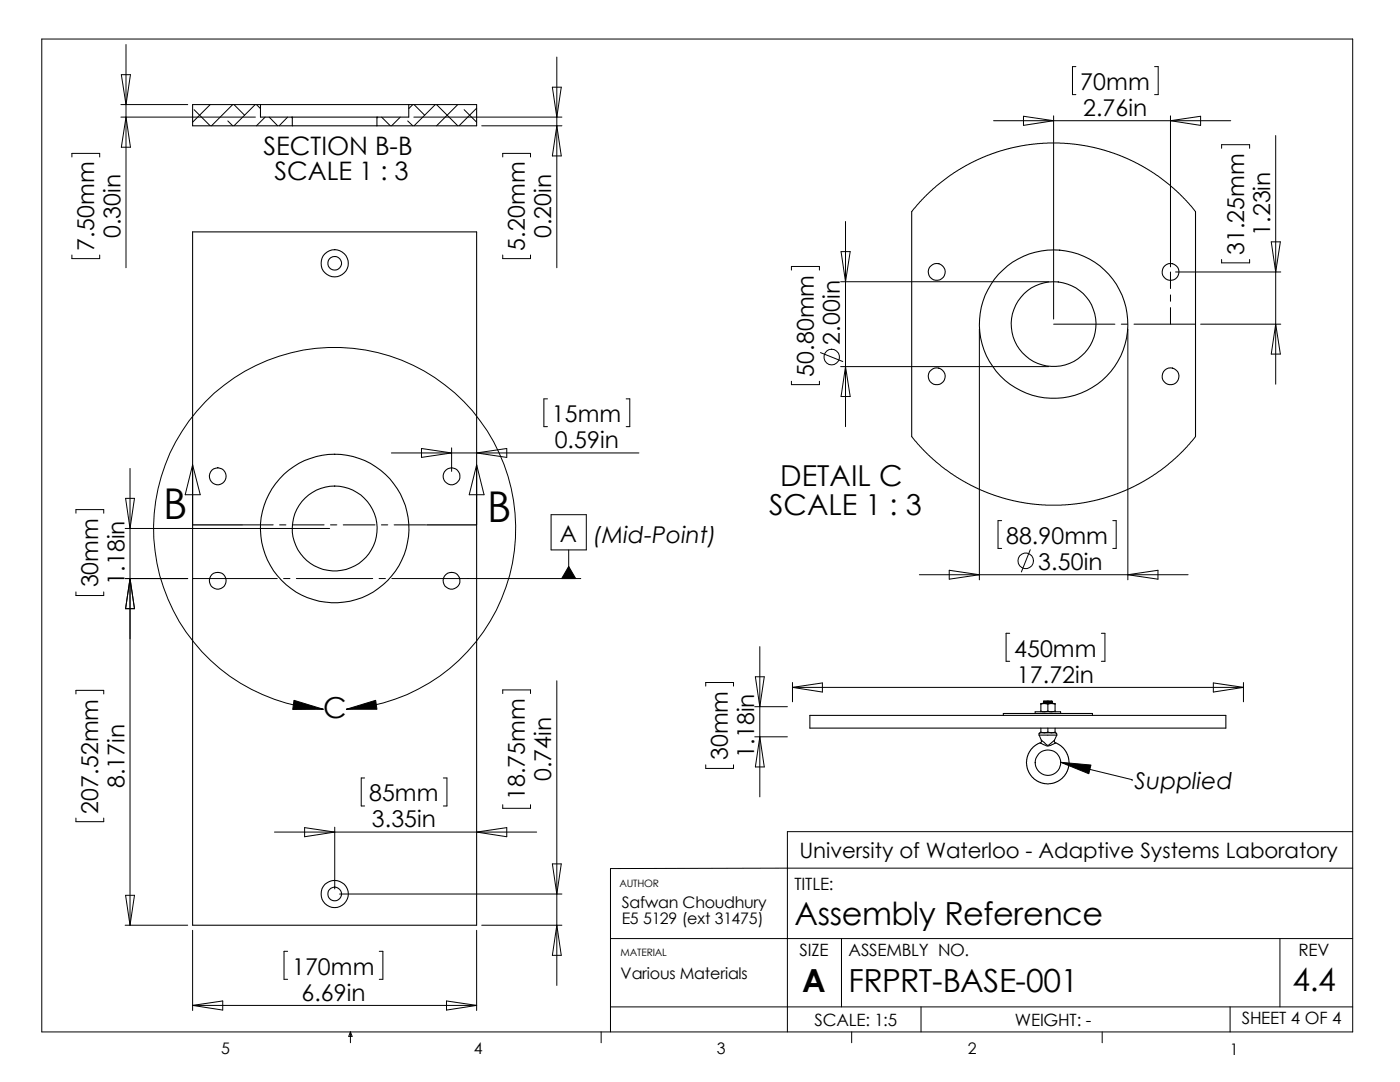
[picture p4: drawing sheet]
<svg xmlns="http://www.w3.org/2000/svg" width="279mm" height="216mm" viewBox="0 0 279 216" stroke-linecap="round" stroke-linejoin="round" font-family="sans-serif">
<g fill="none" stroke="#000" stroke-width=".2">
<path d="M8.3 7.8h261.7v198.1h-261.7zM24.2 14.9h1.8l-.9 6zM25.1 8.9v44.5M110.2 17.4h1.8l-.9 6zM111.1 11.4v42M214.7 13.3h-.7v5.6h.7M230.4 13.3h.7v5.6h-.7M14.4 31.3v-.7h5.5v.7M24.1 23.4h26.9M24.1 20.9h13.4M25.1 23.4l.9 6h-1.8zM38.7 21.9l3.3 3.2"/>
<path d="M42 20.9l-3.6 3.5M45.5 24.1l.9 1M46.4 20.9l-4.2 4.2M46.7 20.9l2.1 2.1M50.9 20.9l-4.2 4.2M51.2 20.9l.8 .8M52.9 23.4l-1.7 1.7M53.7 23.4l1.7 1.7M57.4 23.4l-1.7 1.7M58.2 23.4l.1 .1M75.4 23.4l-.2 .1M76.2 23.4l1.7 1.7"/>
<path d="M79.9 23.4l-1.8 1.7M81.4 24.1l1 1M82.4 20.9l-.8 .8M82.6 23.4h29.5M82.6 20.9l2.2 2.1M86.9 20.9l-4.3 4.2M87.1 20.9l4.3 4.2M91.4 20.9l-4.3 4.2M92.6 21.9l2.5 2.5M95.1 21.6l-3.5 3.5M96.1 25.1h16M100.3 31.3v-.7h5.6v.7"/>
<path d="M111.1 25.1l.9 6h-1.8zM198.3 24.1h47.3M204.3 23.2l6 .9-6 .9zM210.3 23.1v40.6M233.6 23.1v30.2M233.6 24.1l6-.9v1.8zM243.8 29.6v-.7h5.6v.7M254.6 27.1v49.6M14.4 50.9v.7h5.5v-.7M100.3 50.9v.7h5.6v-.7M157.9 53.9v-.7h5.6v.7M167.8 56.2h41.5"/>
<path d="M167.9 50.2h1.8l-1 6zM168.7 44.2v40.9M181.9 42.2l2.1-2.4 2.9-2.7 3.6-2.7 2.8-1.7 3.8-1.7 3.9-1.3 3.6-.7 4.4-.5 4.1 .1 3.8 .5 4.4 1.1 3.7 1.5 4.7 2.5 3.4 2.5 3.6 3.3 1.9 2.2M233.6 54.3v3.3M233.6 58.8v1.3M234.6 54.3h21M243.8 51.8v.7h5.6v-.7M253.7 48.3h1.8l-.9 6zM109.3 79.6h-.8v5.5h.8M125 79.6h.7v5.5h-.7M157.9 76.1v.7h5.6v-.7M163.7 70.4l4.5 1.7"/>
<path d="M167.8 73.2h41.5M168.7 73.2l1 5.9h-1.8zM195.5 65.7v50M210.3 64.7h12.2M223.8 64.7h1.2M225.1 65.7v50M226.3 64.7h12.3M233.6 61.4v3.3M239.6 64.7h16M254.6 64.7l.9 6h-1.8zM25.1 99.4h1.7l-.8 6.1zM26 93.5v91.1"/>
<path d="M38.4 92.8v11.9M38.4 92.8l1.6 5.9h-3zM78.1 90.4h49.4M84.1 89.5l6 .9-6 .9zM90.1 89.4v4.7M95.1 90.4l6-.9v1.8zM95.1 92.8v11.9M95.1 92.8l1.5 5.9h-3zM181.9 87.1l2.1 2.4 3.7 3.5 2.8 2 3.1 1.8 3.4 1.5 3.8 1.3 3.7 .8 4.2 .4h3.9l4.1-.6 4.3-1 4.6-1.7 3.8-2.2 3.8-2.6 2.9-2.7 2.5-2.9M15.2 102.4v-.7h5.5v.7M15.2 118.1v.7h5.5v-.7M25 115.4h12.5"/>
<path d="M25 105.5h40.8M26 115.4l.8 6.1h-1.7zM38.4 115.4h16.9M48.4 104.7h6.1M55.8 104.7h1.3M56.6 115.4h1.3M58.3 104.7h6.4M59.1 115.4h15.3M66 104.7h1.2M68.5 104.7h6.3M75.6 115.4h1.3M76.1 104.7h1.3"/>
<path d="M78.2 115.4h37.7M78.7 104.7h6.3M110 102.7h7v7h-7zM113.5 113l1.4 2.4h-2.8zM113.5 109.7v5.7M183.5 114.7h53.6M189.4 113.8l6.1 .9-6.1 .9zM199.9 103.9h-.7v5.5h.7M205.6 109.7l-1.8 4.4M222.1 103.9h.7v5.5h-.7M225.1 114.7l6-.9v1.8zM15.2 138.5v-.7h5.5v.7"/>
<path d="M58.7 139.7l5.8 1.8-6.1 .1zM100.3 138.4v-.7h5.6v.7M111.1 135.8v60.8M140.8 136.9v-.7h5.6v.7M150.7 135h1.8l-.9 6zM151.6 129v30M158.2 136.2v3.8M158.2 137.2h90M158.2 137.2l5.9-.9v1.8zM201.5 126.4h-.7v5.6h.7M219.8 126.4h.7v5.6h-.7M242.1 136.3l6.1 .9-6.1 .9z"/>
<path d="M248.2 136.2v3.8M64.5 141.5a36.1 36.1 0 0 1-28.6-54.8 36.1 36.1 0 0 1 61.8 0 36.1 36.1 0 0 1-28.6 54.8M69.1 141.5l5.9-1.8 .2 1.8zM72.8 155.2h-.7v5.6h.7M88.5 155.2h.7v5.6h-.7M140.8 152.6v.7h5.6v-.7M150.6 141h6.5M150.6 147h6.5M151.6 147l.9 6h-1.8zM211.7 152.1l6 .6-.4 1.7zM211.7 152.1l14.2 3.5M225.9 155.6h.1"/>
<path d="M15.2 163.2v.8h5.5v-.8M25.1 178.6h1.7l-.8 6zM54.8 166h52.3M60.8 165.1l6 .9-6 1zM66.8 165.1v12.3M67.8 178.4h44.3M95.1 166l6-.9v1.9zM100.3 160.6v.7h5.6v-.7M110.2 172.4h1.8l-.9 6zM270 173.2l-148.2 .1v32.6M270 165.9h-112.9v40M25 184.6h12.5"/>
<path d="M38.4 185.6v16M57.4 189.8h-.7v5.6h.7M75.7 189.8h.7v5.6h-.7M89.1 199.7l6 .9-6 .9zM95.1 185.6v16M96.1 184.6h16M111.1 184.6l.9 6h-1.8zM121.8 187.3h148.2M167.9 187.3v13.6M255.4 187.3v13.6M38.4 200.6h56.7M38.4 200.6l6-.9v1.8z"/>
<path d="M69.9 205.9v2.2M69.9 205.9l.4 .9h-.7zM120 205.9v2.2M121.8 200.9h148.2M170 205.9v2.2M183.8 200.9v5M220 205.9v2.2M245.5 200.9v5"/>
<circle cx="166" cy="71.2" r="1.56"/>
<circle cx="204.7" cy="111.9" r="1.55"/>
</g>
<g fill="none" stroke="#000" stroke-width=".21">
<path d="M38.4 20.9h56.7v4.2h-56.7zM52 20.9v2.5h29.6v-2.5M58.3 23.4v1.7M75.2 23.4v1.7M38.4 46.3h56.7v138.3h-56.7zM181.9 42.2v44.9M238.6 42.2v44.9M208.3 139.9h1.6l.2 .2-.8-.1-1.1 .1zM161.6 142.7h83v2.6h-83zM200.2 142.7v-.3h17.8v.3M206.6 142.4v-.4h5.1v.4M207.3 146.7v-.3l.2-.2h3.2l.2 .2v.3"/>
<path d="M207.6 148.2l-1.4 .8-.8 1.1-.5 1.5v1.4l.5 1.2 .9 1.2 1.1 .7 1.6 .3 1.3-.1 1.5-.8 1-1.2 .4-1.1 .1-1.6-.4-1.4-1-1.2-1.2-.7M207.7 146.1l.7 .1 .7-.1M207.7 140.5l.7-.1 .7 .1M207.7 141.9l.4 .1 1-.1M207.7 142v-1.6h2.9v1.6M207.7 145.3v.9M207.8 147.7v.4l-.2 .2a2.21 2.21 0 0 0 3 0h.1M207.8 147.7l.9 .7a.47 .47 0 0 0 .7 .2l1-.9M208.2 140.1l.1 .1M208.3 140.2l.6-.2h.9l.2 .2M208.4 140.2h1.5M208.4 140.2l-.2 .2 .6-.2h.9l.4 .2-.2-.2"/>
<path d="M208.4 140.4h1.4M209.1 146.1l.7 .1 .8-.1M209.1 141.9l.4 .1 1.1-.1M209.1 140.5v1.4M209.1 145.3v.8M209.8 140.4l-.7 .1M209.8 140.4l.8 .1M209.9 140.2a2.03 2.03 0 0 0-1.7 .1M209.9 140.2l.2 .1M210 140.1v.1M210.4 147.7l.1 .4 .2 .2M210.6 145.3v.9"/>
<path d="M210.9 146.7h-3.5l.4 1M210.9 146.7l-.5 1"/>
<circle cx="66.8" cy="52.6" r="2.72"/>
<circle cx="66.8" cy="52.5" r="1.36"/>
<circle cx="186.9" cy="54.3" r="1.68"/>
<circle cx="233.6" cy="54.3" r="1.69"/>
<circle cx="186.9" cy="75.1" r="1.68"/>
<circle cx="210.3" cy="64.7" r="14.8"/>
<circle cx="210.3" cy="64.7" r="8.5"/>
<circle cx="233.6" cy="75.1" r="1.69"/>
<circle cx="43.5" cy="95" r="1.68"/>
<circle cx="90.1" cy="95" r="1.68"/>
<circle cx="43.5" cy="115.9" r="1.67"/>
<circle cx="66.8" cy="105.5" r="8.5"/>
<circle cx="66.8" cy="105.4" r="14.8"/>
<circle cx="90.1" cy="115.9" r="1.67"/>
<circle cx="209.1" cy="152.2" r="2.55"/>
<circle cx="66.8" cy="178.4" r="2.71"/>
<circle cx="66.8" cy="178.4" r="1.38"/>
</g>
<path d="M113.5 113l1.4 2.4h-2.8zM58.7 139.7l5.8 1.8-6.1 .1zM69.1 141.5l5.9-1.8 .2 1.8zM211.7 152.1l6 .6-.4 1.7z" fill="#000"/>
<path d="M38.4 104.7h10M85.1 104.7h10" fill="none" stroke="#000" stroke-width=".25"/>
<g font-size="8.5">
<text x="32.6" y="103.6">B</text>
<text x="97.2" y="104.2">B</text>
</g>
<g font-size="6.3">
<text x="158.5" y="184.5">Assembly Reference</text>
<text x="160.1" y="197.9">A</text>
<text x="169.3" y="197.9">FRPRT-BASE-001</text>
<text x="257.9" y="197.8">4.4</text>
</g>
<g font-size="5.8">
<text x="155.7" y="97.1">DETAIL C</text>
<text x="153.5" y="102.7">SCALE 1 : 3</text>
<text x="64.5" y="143.3">C</text>
</g>
<g font-size="5.1">
<text x="52.6" y="30.9">SECTION B-B</text>
<text x="54.8" y="35.9">SCALE 1 : 3</text>
</g>
<g font-size="4.6">
<text x="215.6" y="17.9">70mm</text>
<text x="216.2" y="23.2">2.76in</text>
<text x="24" y="47.5" transform="rotate(-90 24 47.5)">0.30in</text>
<text x="110" y="47.5" transform="rotate(-90 110 47.5)">0.20in</text>
<text x="253.5" y="47.1" transform="rotate(-90 253.5 47.1)">1.23in</text>
<text x="18.8" y="50" transform="rotate(-90 18.8 50)">7.50mm</text>
<text x="104.8" y="50" transform="rotate(-90 104.8 50)">5.20mm</text>
<text x="248.3" y="50.9" transform="rotate(-90 248.3 50.9)">31.25mm</text>
<text x="167.6" y="68.7" transform="rotate(-90 167.6 68.7)">2.00in</text>
<text x="162.4" y="75.2" transform="rotate(-90 162.4 75.2)">50.80mm</text>
<text x="110.2" y="84.2">15mm</text>
<text x="110.7" y="89.5">0.59in</text>
<text x="111.8" y="108.1">A</text>
<text x="118.4" y="108.3">(Mid-Point)</text>
<text x="200.8" y="108.5">88.90mm</text>
<text x="207.2" y="113.7">3.50in</text>
<text x="19.6" y="117.2" transform="rotate(-90 19.6 117.2)">30mm</text>
<text x="24.8" y="116.7" transform="rotate(-90 24.8 116.7)">1.18in</text>
<text x="202.4" y="131">450mm</text>
<text x="202.9" y="136.2">17.72in</text>
<text x="110" y="155.9" transform="rotate(-90 110 155.9)">0.74in</text>
<text x="145.3" y="151.7" transform="rotate(-90 145.3 151.7)">30mm</text>
<text x="150.5" y="151.2" transform="rotate(-90 150.5 151.2)">1.18in</text>
<text x="24.8" y="157.3" transform="rotate(-90 24.8 157.3)">8.17in</text>
<text x="73.7" y="159.9">85mm</text>
<text x="104.8" y="159.7" transform="rotate(-90 104.8 159.7)">18.75mm</text>
<text x="226.4" y="157.4">Supplied</text>
<text x="19.6" y="162.3" transform="rotate(-90 19.6 162.3)">207.52mm</text>
<text x="74.2" y="165.1">3.35in</text>
<text x="58.3" y="194.5">170mm</text>
<text x="60.2" y="199.7">6.69in</text>
</g>
<text font-size="4.2" x="159.6" y="171.2">University of Waterloo - Adaptive Systems Laboratory</text>
<g font-size="3.4">
<text x="158.5" y="177.7">TITLE:</text>
<text x="159.6" y="190.7">SIZE</text>
<text x="169.3" y="190.7">ASSEMBLY NO.</text>
<text x="259.2" y="190.7">REV</text>
<text x="162.6" y="204.7">SCALE: 1:5</text>
<text x="202.6" y="204.7">WEIGHT: -</text>
<text x="247.8" y="204.4">SHEET 4 OF 4</text>
</g>
<g font-size="3.2">
<text x="124.1" y="181.3">Safwan Choudhury</text>
<text x="124.1" y="184.4">E5 5129 (ext 31475)</text>
<text x="123.9" y="195.4">Various Materials</text>
<text x="44.2" y="210.4">5</text>
<text x="94.6" y="210.3">4</text>
<text x="143" y="210.4">3</text>
<text x="193.2" y="210.4">2</text>
<text x="245.4" y="210.6">1</text>
</g>
<g font-size="2">
<text x="123.6" y="176.9">AUTHOR</text>
<text x="123.9" y="190.7">MATERIAL</text>
</g>
</svg>
